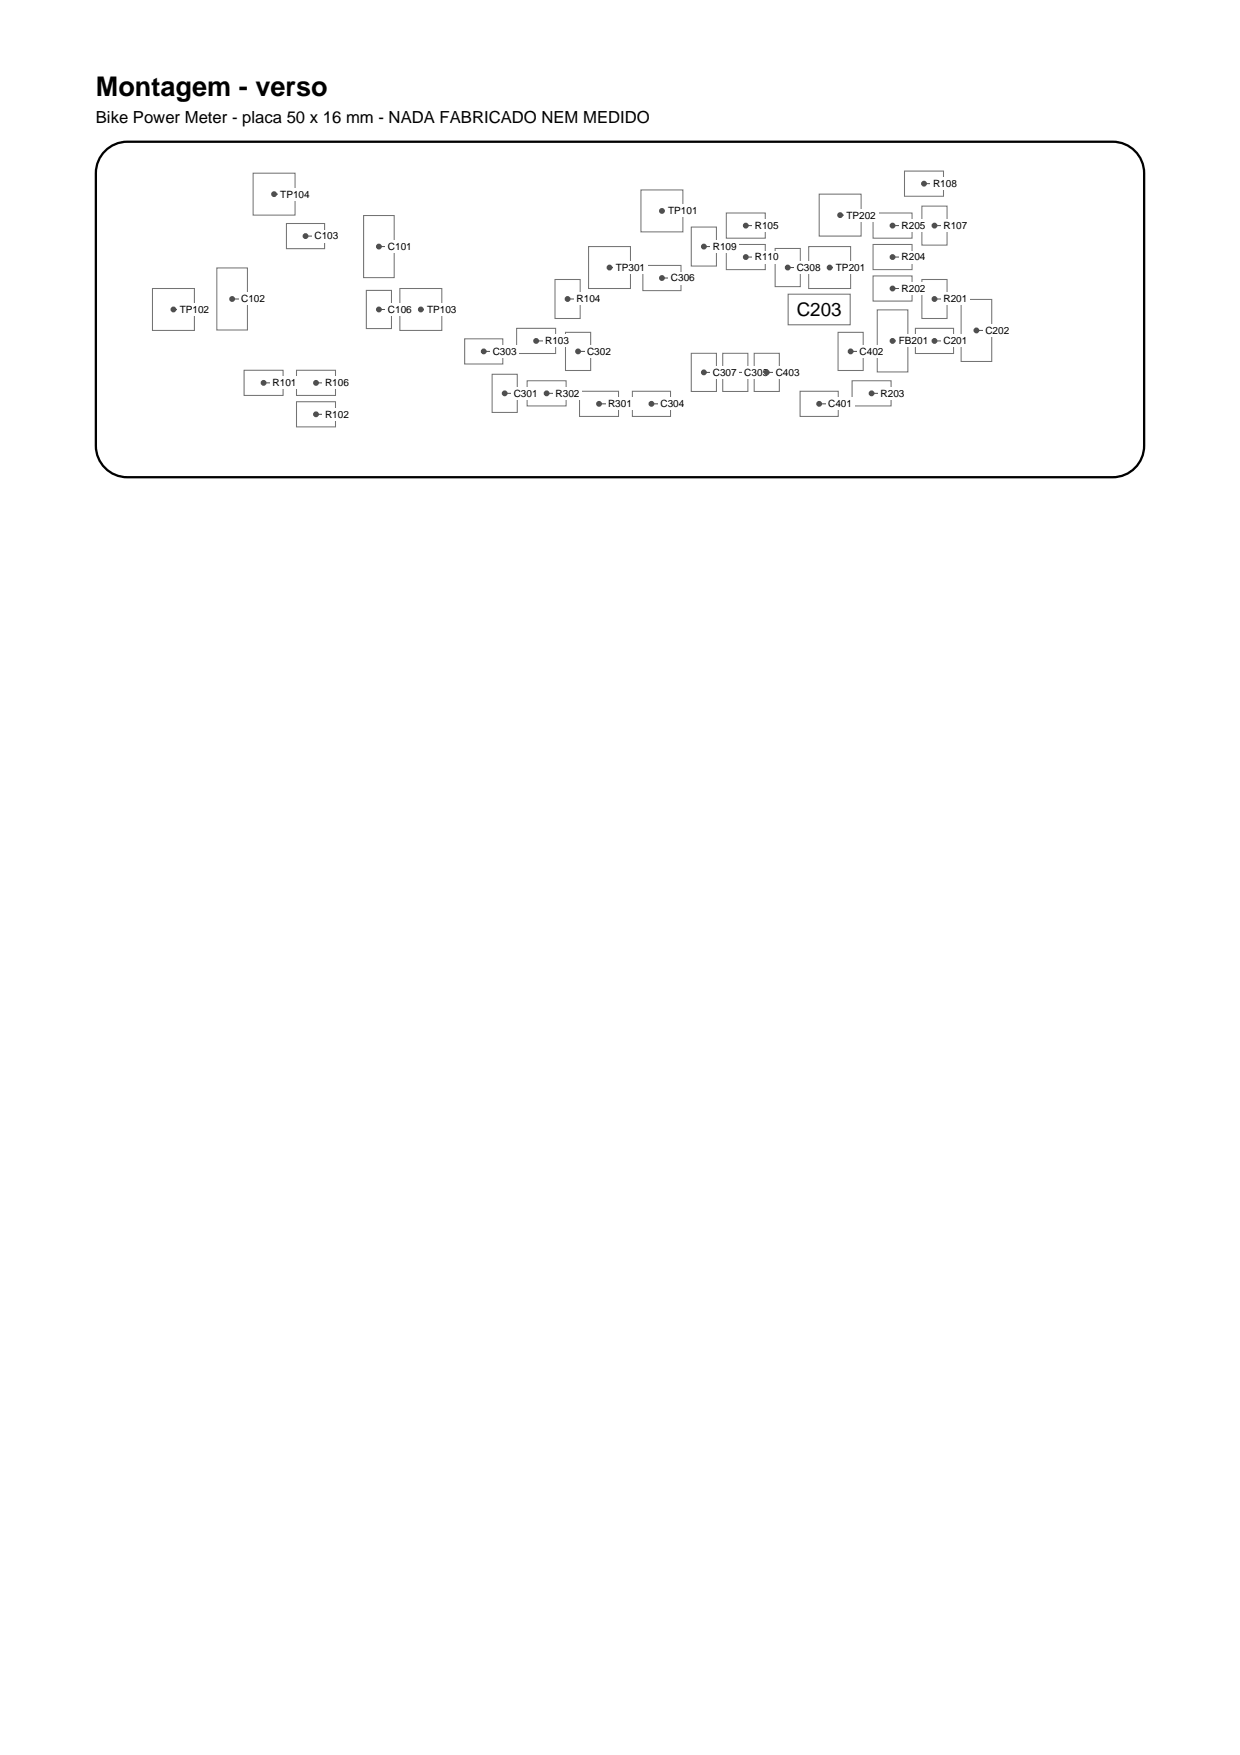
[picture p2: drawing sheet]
<svg xmlns="http://www.w3.org/2000/svg" width="210mm" height="297mm" viewBox="0 0 210 297" stroke-linecap="round" stroke-linejoin="round" font-family="sans-serif">
<path d="M17.8 25.5a5.3 5.3 0 0 1 3.8-1.5h166.8a5.3 5.3 0 0 1 5.3 5.3v46.1a5.3 5.3 0 0 1-5.3 5.4h-166.8a5.3 5.3 0 0 1-5.4-5.4v-46.1a5.3 5.3 0 0 1 1.6-3.8z" fill="none" stroke="#000" stroke-width=".39"/>
<g fill="none" stroke="#737373" stroke-width=".18">
<path d="M42.8 29.3h7.1v7.1h-7.1zM48.5 37.8h6.4v4.3h-6.4zM61.5 36.5h5.2v10.5h-5.2zM108.5 32.2h7.1v7h-7.1zM117 38.4h4.3v6.6h-4.3zM122.9 36.1h6.6v4.2h-6.6zM138.7 32.9h7.1v7.1h-7.1zM147.8 36.1h6.6v4.2h-6.6zM153.1 29h6.6v4.2h-6.6zM156.1 34.9h4.2v6.6h-4.2zM25.8 48.8h7.1v7.1h-7.1zM36.7 45.4h5.2v10.5h-5.2z"/>
<path d="M62 49.2h4.3v6.4h-4.3zM67.7 48.8h7.1v7.1h-7.1zM78.7 57.3h6.4v4.3h-6.4zM87.5 55.6h6.6v4.2h-6.6zM93.9 47.3h4.3v6.6h-4.3zM95.7 56.2h4.3v6.5h-4.3zM99.6 41.7h7.1v7.1h-7.1zM108.8 44.9h6.5v4.3h-6.5zM117 59.8h4.3v6.5h-4.3zM122.3 59.8h4.3v6.5h-4.3zM122.9 41.4h6.6v4.2h-6.6zM127.7 59.8h4.2v6.5h-4.2z"/>
<path d="M131.2 42.1h4.3v6.4h-4.3zM133.4 49.8h10.5v5.2h-10.5zM136.9 41.7h7.1v7.1h-7.1zM141.9 56.2h4.2v6.5h-4.2zM147.8 46.7h6.6v4.3h-6.6zM147.8 41.4h6.6v4.2h-6.6zM148.5 52.5h5.2v10.5h-5.2zM155 55.6h6.4v4.2h-6.4zM156.1 47.3h4.2v6.6h-4.2zM162.7 50.7h5.2v10.5h-5.2zM41.3 62.7h6.6v4.2h-6.6zM50.2 68h6.6v4.3h-6.6z"/>
<path d="M50.2 62.7h6.6v4.2h-6.6zM83.3 63.3h4.3v6.5h-4.3zM89.2 64.4h6.6v4.3h-6.6zM98.1 66.2h6.6v4.3h-6.6zM107 66.2h6.5v4.3h-6.5zM135.4 66.2h6.5v4.3h-6.5zM144.2 64.4h6.6v4.3h-6.6z"/>
</g>
<path d="M39.3 50.6h3.5" fill="none" stroke="#4d4d4d" stroke-width=".17"/>
<circle cx="39.3" cy="50.6" r=".32" fill="#4d4d4d" stroke="#4d4d4d" stroke-width=".35"/>
<path d="M40.4 49.6h4.9v2h-4.9z" fill="#fff"/>
<path d="M64.1 41.7h3.6" fill="none" stroke="#4d4d4d" stroke-width=".17"/>
<circle cx="64.1" cy="41.7" r=".32" fill="#4d4d4d" stroke="#4d4d4d" stroke-width=".35"/>
<path d="M65.2 40.7h4.9v2.1h-4.9z" fill="#fff"/>
<path d="M165.3 55.9h3.5" fill="none" stroke="#4d4d4d" stroke-width=".17"/>
<circle cx="165.3" cy="55.9" r=".32" fill="#4d4d4d" stroke="#4d4d4d" stroke-width=".35"/>
<path d="M166.4 54.9h4.9v2.1h-4.9z" fill="#fff"/>
<path d="M151.1 57.7h3.5" fill="none" stroke="#4d4d4d" stroke-width=".17"/>
<circle cx="151.1" cy="57.7" r=".32" fill="#4d4d4d" stroke="#4d4d4d" stroke-width=".35"/>
<path d="M151.7 56.7h5.9v2h-5.9z" fill="#fff"/>
<path d="M112 35.7h3.6" fill="none" stroke="#4d4d4d" stroke-width=".17"/>
<circle cx="112" cy="35.7" r=".32" fill="#4d4d4d" stroke="#4d4d4d" stroke-width=".35"/>
<path d="M112.7 34.7h5.8v2h-5.8z" fill="#fff"/>
<path d="M29.4 52.4h3.5" fill="none" stroke="#4d4d4d" stroke-width=".17"/>
<circle cx="29.4" cy="52.4" r=".32" fill="#4d4d4d" stroke="#4d4d4d" stroke-width=".35"/>
<path d="M30 51.3h5.8v2.1h-5.8z" fill="#fff"/>
<path d="M71.2 52.4h3.6" fill="none" stroke="#4d4d4d" stroke-width=".17"/>
<circle cx="71.2" cy="52.4" r=".32" fill="#4d4d4d" stroke="#4d4d4d" stroke-width=".35"/>
<path d="M71.9 51.3h5.8v2.1h-5.8z" fill="#fff"/>
<path d="M46.4 32.9h3.5" fill="none" stroke="#4d4d4d" stroke-width=".17"/>
<circle cx="46.4" cy="32.9" r=".32" fill="#4d4d4d" stroke="#4d4d4d" stroke-width=".35"/>
<path d="M47 31.8h5.9v2.1h-5.9z" fill="#fff"/>
<path d="M140.4 45.3h3.6" fill="none" stroke="#4d4d4d" stroke-width=".17"/>
<circle cx="140.4" cy="45.3" r=".32" fill="#4d4d4d" stroke="#4d4d4d" stroke-width=".35"/>
<path d="M141.1 44.2h5.8v2.1h-5.8z" fill="#fff"/>
<path d="M142.2 36.4h3.6" fill="none" stroke="#4d4d4d" stroke-width=".17"/>
<circle cx="142.2" cy="36.4" r=".32" fill="#4d4d4d" stroke="#4d4d4d" stroke-width=".35"/>
<path d="M142.8 35.4h5.9v2h-5.9z" fill="#fff"/>
<path d="M103.2 45.3h3.5" fill="none" stroke="#4d4d4d" stroke-width=".17"/>
<circle cx="103.2" cy="45.3" r=".32" fill="#4d4d4d" stroke="#4d4d4d" stroke-width=".35"/>
<path d="M103.8 44.2h5.8v2.1h-5.8z" fill="#fff"/>
<path d="M158.2 38.2h3.5" fill="none" stroke="#4d4d4d" stroke-width=".17"/>
<circle cx="158.2" cy="38.2" r=".32" fill="#4d4d4d" stroke="#4d4d4d" stroke-width=".35"/>
<path d="M159.3 37.2h4.9v2h-4.9z" fill="#fff"/>
<path d="M96.1 50.6h3.5" fill="none" stroke="#4d4d4d" stroke-width=".17"/>
<circle cx="96.1" cy="50.6" r=".32" fill="#4d4d4d" stroke="#4d4d4d" stroke-width=".35"/>
<path d="M97.2 49.6h4.9v2h-4.9z" fill="#fff"/>
<path d="M119.1 41.7h3.6" fill="none" stroke="#4d4d4d" stroke-width=".17"/>
<circle cx="119.1" cy="41.7" r=".32" fill="#4d4d4d" stroke="#4d4d4d" stroke-width=".35"/>
<path d="M120.2 40.7h4.9v2.1h-4.9z" fill="#fff"/>
<path d="M158.2 50.6h3.5" fill="none" stroke="#4d4d4d" stroke-width=".17"/>
<circle cx="158.2" cy="50.6" r=".32" fill="#4d4d4d" stroke="#4d4d4d" stroke-width=".35"/>
<path d="M159.3 49.6h4.9v2h-4.9z" fill="#fff"/>
<path d="M156.4 31.1h3.6" fill="none" stroke="#4d4d4d" stroke-width=".17"/>
<circle cx="156.4" cy="31.1" r=".32" fill="#4d4d4d" stroke="#4d4d4d" stroke-width=".35"/>
<path d="M157.5 30.1h4.9v2h-4.9z" fill="#fff"/>
<path d="M126.2 38.2h3.6" fill="none" stroke="#4d4d4d" stroke-width=".17"/>
<circle cx="126.2" cy="38.2" r=".32" fill="#4d4d4d" stroke="#4d4d4d" stroke-width=".35"/>
<path d="M127.3 37.2h4.9v2h-4.9z" fill="#fff"/>
<path d="M151.1 38.2h3.5" fill="none" stroke="#4d4d4d" stroke-width=".17"/>
<circle cx="151.1" cy="38.2" r=".32" fill="#4d4d4d" stroke="#4d4d4d" stroke-width=".35"/>
<path d="M152.2 37.2h4.9v2h-4.9z" fill="#fff"/>
<path d="M44.6 64.8h3.6" fill="none" stroke="#4d4d4d" stroke-width=".17"/>
<circle cx="44.6" cy="64.8" r=".32" fill="#4d4d4d" stroke="#4d4d4d" stroke-width=".35"/>
<path d="M45.7 63.8h4.9v2h-4.9z" fill="#fff"/>
<path d="M53.5 70.1h3.5" fill="none" stroke="#4d4d4d" stroke-width=".17"/>
<circle cx="53.5" cy="70.1" r=".32" fill="#4d4d4d" stroke="#4d4d4d" stroke-width=".35"/>
<path d="M54.6 69.1h4.9v2.1h-4.9z" fill="#fff"/>
<path d="M90.8 57.7h3.5" fill="none" stroke="#4d4d4d" stroke-width=".17"/>
<circle cx="90.8" cy="57.7" r=".32" fill="#4d4d4d" stroke="#4d4d4d" stroke-width=".35"/>
<path d="M91.9 56.7h4.9v2h-4.9z" fill="#fff"/>
<path d="M53.5 64.8h3.5" fill="none" stroke="#4d4d4d" stroke-width=".17"/>
<circle cx="53.5" cy="64.8" r=".32" fill="#4d4d4d" stroke="#4d4d4d" stroke-width=".35"/>
<path d="M54.6 63.8h4.9v2h-4.9z" fill="#fff"/>
<path d="M126.2 43.5h3.6" fill="none" stroke="#4d4d4d" stroke-width=".17"/>
<circle cx="126.2" cy="43.5" r=".32" fill="#4d4d4d" stroke="#4d4d4d" stroke-width=".35"/>
<path d="M127.3 42.5h4.9v2h-4.9z" fill="#fff"/>
<path d="M151.1 48.8h3.5" fill="none" stroke="#4d4d4d" stroke-width=".17"/>
<circle cx="151.1" cy="48.8" r=".32" fill="#4d4d4d" stroke="#4d4d4d" stroke-width=".35"/>
<path d="M152.2 47.8h4.9v2.1h-4.9z" fill="#fff"/>
<path d="M147.5 66.6h3.6" fill="none" stroke="#4d4d4d" stroke-width=".17"/>
<circle cx="147.5" cy="66.6" r=".32" fill="#4d4d4d" stroke="#4d4d4d" stroke-width=".35"/>
<path d="M148.6 65.5h4.9v2.1h-4.9z" fill="#fff"/>
<path d="M151.1 43.5h3.5" fill="none" stroke="#4d4d4d" stroke-width=".17"/>
<circle cx="151.1" cy="43.5" r=".32" fill="#4d4d4d" stroke="#4d4d4d" stroke-width=".35"/>
<path d="M152.2 42.5h4.9v2h-4.9z" fill="#fff"/>
<path d="M101.4 68.4h3.6" fill="none" stroke="#4d4d4d" stroke-width=".17"/>
<circle cx="101.4" cy="68.4" r=".32" fill="#4d4d4d" stroke="#4d4d4d" stroke-width=".35"/>
<path d="M102.5 67.3h4.9v2.1h-4.9z" fill="#fff"/>
<path d="M92.5 66.6h3.6" fill="none" stroke="#4d4d4d" stroke-width=".17"/>
<circle cx="92.5" cy="66.6" r=".32" fill="#4d4d4d" stroke="#4d4d4d" stroke-width=".35"/>
<path d="M93.6 65.5h4.9v2.1h-4.9z" fill="#fff"/>
<path d="M85.4 66.6h3.6" fill="none" stroke="#4d4d4d" stroke-width=".17"/>
<circle cx="85.4" cy="66.6" r=".32" fill="#4d4d4d" stroke="#4d4d4d" stroke-width=".35"/>
<path d="M86.5 65.5h4.9v2.1h-4.9z" fill="#fff"/>
<path d="M97.9 59.5h3.5" fill="none" stroke="#4d4d4d" stroke-width=".17"/>
<circle cx="97.9" cy="59.5" r=".32" fill="#4d4d4d" stroke="#4d4d4d" stroke-width=".35"/>
<path d="M99 58.4h4.8v2.1h-4.8z" fill="#fff"/>
<path d="M124.5 63h3.5" fill="none" stroke="#4d4d4d" stroke-width=".17"/>
<circle cx="124.5" cy="63" r=".32" fill="#4d4d4d" stroke="#4d4d4d" stroke-width=".35"/>
<path d="M125.6 62h4.9v2.1h-4.9z" fill="#fff"/>
<path d="M119.1 63h3.6" fill="none" stroke="#4d4d4d" stroke-width=".17"/>
<circle cx="119.1" cy="63" r=".32" fill="#4d4d4d" stroke="#4d4d4d" stroke-width=".35"/>
<path d="M120.2 62h4.9v2.1h-4.9z" fill="#fff"/>
<path d="M133.3 45.3h3.6" fill="none" stroke="#4d4d4d" stroke-width=".17"/>
<circle cx="133.3" cy="45.3" r=".32" fill="#4d4d4d" stroke="#4d4d4d" stroke-width=".35"/>
<path d="M134.4 44.2h4.9v2.1h-4.9z" fill="#fff"/>
<path d="M144 59.5h3.5" fill="none" stroke="#4d4d4d" stroke-width=".17"/>
<circle cx="144" cy="59.5" r=".32" fill="#4d4d4d" stroke="#4d4d4d" stroke-width=".35"/>
<path d="M145.1 58.4h4.9v2.1h-4.9z" fill="#fff"/>
<path d="M129.8 63h3.5" fill="none" stroke="#4d4d4d" stroke-width=".17"/>
<circle cx="129.8" cy="63" r=".32" fill="#4d4d4d" stroke="#4d4d4d" stroke-width=".35"/>
<path d="M130.9 62h4.9v2.1h-4.9z" fill="#fff"/>
<path d="M51.7 40h3.6" fill="none" stroke="#4d4d4d" stroke-width=".17"/>
<circle cx="51.7" cy="40" r=".32" fill="#4d4d4d" stroke="#4d4d4d" stroke-width=".35"/>
<path d="M52.8 38.9h4.9v2.1h-4.9z" fill="#fff"/>
<path d="M64.1 52.4h3.6" fill="none" stroke="#4d4d4d" stroke-width=".17"/>
<circle cx="64.1" cy="52.4" r=".32" fill="#4d4d4d" stroke="#4d4d4d" stroke-width=".35"/>
<path d="M65.2 51.3h4.9v2.1h-4.9z" fill="#fff"/>
<path d="M81.9 59.5h3.5" fill="none" stroke="#4d4d4d" stroke-width=".17"/>
<circle cx="81.9" cy="59.5" r=".32" fill="#4d4d4d" stroke="#4d4d4d" stroke-width=".35"/>
<path d="M83 58.4h4.9v2.1h-4.9z" fill="#fff"/>
<path d="M110.3 68.4h3.5" fill="none" stroke="#4d4d4d" stroke-width=".17"/>
<circle cx="110.3" cy="68.4" r=".32" fill="#4d4d4d" stroke="#4d4d4d" stroke-width=".35"/>
<path d="M111.4 67.3h4.9v2.1h-4.9z" fill="#fff"/>
<path d="M112 47.1h3.6" fill="none" stroke="#4d4d4d" stroke-width=".17"/>
<circle cx="112" cy="47.1" r=".32" fill="#4d4d4d" stroke="#4d4d4d" stroke-width=".35"/>
<path d="M113.2 46h4.8v2.1h-4.8z" fill="#fff"/>
<path d="M158.2 57.7h3.5" fill="none" stroke="#4d4d4d" stroke-width=".17"/>
<circle cx="158.2" cy="57.7" r=".32" fill="#4d4d4d" stroke="#4d4d4d" stroke-width=".35"/>
<path d="M159.3 56.7h4.9v2h-4.9z" fill="#fff"/>
<path d="M138.7 68.4h3.5" fill="none" stroke="#4d4d4d" stroke-width=".17"/>
<circle cx="138.7" cy="68.4" r=".32" fill="#4d4d4d" stroke="#4d4d4d" stroke-width=".35"/>
<path d="M139.8 67.3h4.9v2.1h-4.9z" fill="#fff"/>
<text font-size="4.6" x="16.2" y="16.2">Montagem - verso</text>
<text font-size="3.2" x="134.9" y="53.5">C203</text>
<text font-size="2.8" x="16.2" y="20.8">Bike Power Meter - placa 50 x 16 mm - NADA FABRICADO NEM MEDIDO</text>
<g font-size="1.7">
<text x="47.4" y="33.4">TP104</text>
<text x="157.9" y="31.7">R108</text>
<text x="53.2" y="40.5">C103</text>
<text x="113.1" y="36.3">TP101</text>
<text x="127.8" y="38.8">R105</text>
<text x="143.3" y="37">TP202</text>
<text x="152.6" y="38.8">R205</text>
<text x="159.7" y="38.8">R107</text>
<text x="65.7" y="42.3">C101</text>
<text x="104.2" y="45.9">TP301</text>
<text x="113.6" y="47.6">C306</text>
<text x="120.7" y="42.3">R109</text>
<text x="127.8" y="44.1">R110</text>
<text x="134.9" y="45.9">C308</text>
<text x="141.5" y="45.9">TP201</text>
<text x="152.6" y="44.1">R204</text>
<text x="30.4" y="53">TP102</text>
<text x="40.8" y="51.2">C102</text>
<text x="65.7" y="53">C106</text>
<text x="72.3" y="53">TP103</text>
<text x="97.6" y="51.2">R104</text>
<text x="152.6" y="49.4">R202</text>
<text x="159.7" y="51.2">R201</text>
<text x="92.3" y="58.3">R103</text>
<text x="152.1" y="58.3">FB201</text>
<text x="159.7" y="58.3">C201</text>
<text x="166.8" y="56.5">C202</text>
<text x="46.1" y="65.4">R101</text>
<text x="55" y="65.4">R106</text>
<text x="83.4" y="60.1">C303</text>
<text x="99.4" y="60.1">C302</text>
<text x="120.7" y="63.6">C307</text>
<text x="126" y="63.6">C305</text>
<text x="131.3" y="63.6">C403</text>
<text x="145.5" y="60.1">C402</text>
<text x="55" y="70.7">R102</text>
<text x="87" y="67.2">C301</text>
<text x="94.1" y="67.2">R302</text>
<text x="102.9" y="68.9">R301</text>
<text x="111.8" y="68.9">C304</text>
<text x="140.2" y="68.9">C401</text>
<text x="149.1" y="67.2">R203</text>
</g>
</svg>
